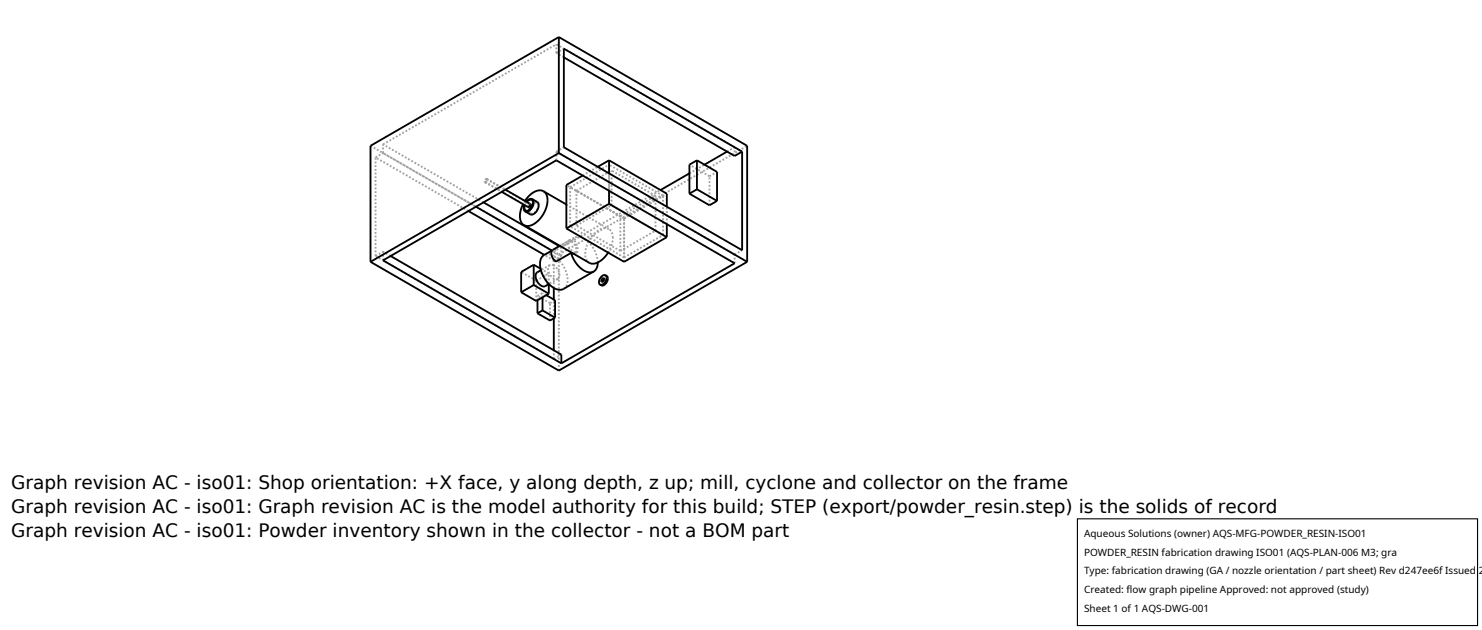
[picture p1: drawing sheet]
<svg xmlns="http://www.w3.org/2000/svg" width="212mm" height="90mm" viewBox="0 0 212 90" stroke-linecap="round" stroke-linejoin="round" font-family="sans-serif">
<g fill="none" stroke="#a0a0a0" stroke-width=".26" stroke-dasharray=".3 .3" stroke-linecap="butt">
<path d="M79.5 7.6v-1.3M79.5 7.6l1-.7M80.5 8.2l-1-.6M52.9 20.8l26.9 15.6M53.6 36.6v-14.1M53.6 22.5l1.1-.6M53.6 36.6l1.1-.7M54.7 20.6l24.8-14.3M54.7 21.9v-1.3M54.7 37.2v-1.3M55.8 36.6l-1.1-.7M66.9 30.1l-13.3-7.6"/>
<path d="M68 29.5l-13.3-7.6M69.1 28.9l-14.4-8.3M69.3 26h.2l.1-.3M69.3 26l2.4 1.4M69.3 26l.2-.1 .1-.2M69.3 26l6.1 3.5M69.5 25.6l-.2 .1v.3M69.5 25.6l6.1 3.5M69.5 25.6l2.7 1.5M69.6 25.7l-.1-.1M75 28.7l-.3 .5M75.1 30.1l.7 .4"/>
<path d="M75.2 28.8l-.3 .5M75.2 28.8l-.2 .5M75.4 29.5l.2-.1 .1-.2M75.6 29.1l-.2 .1v.3M75.6 29.9v.4l.2 .2M75.7 29.2l-.1-.1M75.8 30.5h.3l.4-.2 .2-.5 .1-.4M75.9 28.6l.8 .4M76.7 29h-.3l-.3 .1M76.7 38.9l.3-.1 .3 .1M76.7 28.8l-.5 .1-.5 .5-.2 .7 .2 .5M76.8 29.4l-.1-.4"/>
<path d="M77.3 38.9l.5 .5 .2 .5 .1 .6-.2 .4M78.4 39l-1.2-.6M78.5 37.8l-.2 .3v.3l.2 .8 .6 .6 .3 .1 .3-.1M78.5 37.8l-1.2 .8M79.1 37.2l-1.4-.8M79.1 37.2l1.1-.6M79.1 36.6l-.8-.3-.6 .1M79.1 37.9l-.3-.1h-.3M79.4 37.4l-.1-.9 .1-.8M79.4 35.7h-.5M79.5 21.7l1-.7M79.5 22.9v-1.2"/>
<path d="M79.7 39.8l.2-.4-.1-.5-.3-.6-.4-.4M79.7 39.8l-1.3 .8M79.8 36.4l26.9-15.6M80.2 35.3l-.3-.2M80.2 35.3l14.1-8.2M80.2 36.6l-1.4-.8M80.2 36.6v-1.3M80.9 29.2l6 3.5M81.3 34.3l-.2 .4 .1 .6 .6 .6 .6 .2M81.3 34.3l-1.3 .8M81.4 32.3v-5.6M81.4 32.3l5.6-3.2"/>
<path d="M81.4 26.7l5.6-3.2M81.6 34.5l-2.2 1.2M81.6 34.5l.4 .3 .3 .6v.5l-.2 .3M81.9 34.3l-.3-.1-.3 .1M82 33.9l-.4 .6M82 33.9l-3.1 1.9M82.1 36.2h-.2M82.3 32.2v-5M82.3 32.2l5-2.9M82.3 27.2l5-2.9M82.4 36.1l.1-.4-.1-.6-.2-.5-.3-.3M82.4 36.1l-.3 .1"/>
<path d="M83.2 25.1l2.2-1.3M83.4 34.1l-.8-.3-.6 .1M85.4 37.5l-.2-.9-.4-1-.6-.9-.8-.6M86.2 39.7l.2 .1M86.3 39.9l.1-.1M86.4 39.8l.1 .2M86.5 40l-.2 .2-.2 .1M86.9 36.1l.5-1.1 .1-1M86.9 32.7l-.6-.1-.8 .3-.7 .6-.6 .8-.5 .9-.1 1 .1 .8 .5 .5M87 27.2v-2.4M87 29.1v-5.6M87.3 29.3v-5"/>
<path d="M87.5 34l-.1-.8-.5-.5M88.6 35.8l-6.3-3.6M88.6 30.9l-6.3-3.7M88.6 35.8v-4.9M88.6 35.8l5-2.9M88.6 30.9l5-2.9M89.1 31.2l-8.2-4.8M89.1 37.4v-6.2M89.1 31.2l6.1-3.5M89.1 36.8l-7.7-4.5M89.1 31.2l-7.7-4.5M89.1 36.8v-5.6"/>
<path d="M89.1 36.8l5.6-3.2M89.1 31.2l5.6-3.2M93.6 32.9l-6.3-3.6M93.6 28l-6.3-3.7M93.6 32.9v-4.9M94.7 33.6l-7.7-4.5M94.7 28l-7.7-4.5M94.7 33.6v-5.6M95.2 32v-2.5M98.5 24.8l2.1-1.3M101.3 25.2l-2.8-1.7M101.3 29.3v-4.1"/>
<path d="M101.3 25.2l1.1-.7M103.8 21.7l1.1-.7M104.9 21l-25.4-14.7M104.9 37.6v-1.2M104.9 36.4l1.1-.7M104.9 22.3v-1.3M104.9 36.4l-25.4-14.7M76.6 43v-2.9M76.6 40.1l1.8-1.1M76.6 40.1l-2.2-1.3M76.8 42.3l.7-.5M76.8 42.9v-.6"/>
<path d="M77.5 42.5v-.7M78 42.1l-.5-.3M78.4 40.6v-1.6M78.6 43.3l.5-.3M78.6 45.8v-2.5M78.6 43.3l-1.8-1M79.1 51.3v-1.3M79.1 45.5v-2.5M79.1 43v-.2M79.1 41.1v-3.9M79.1 51.3l-25.5-14.7M79.1 51.3l1.1-.7"/>
<path d="M79.1 43l.2-.1M79.8 52.9v-16.5M80.5 41.3l.3-.4 .2-.5 .1-.7-.2-.8-.7-1.3-.5-.6-.6-.4M85.9 40.7l-.2-.3 .2-.5 .4-.4 .4-.1M86 40.2l.1 .1M86.1 40.3v-.1"/>
</g>
<g fill="none" stroke="#000" stroke-width=".26">
<path d="M79.8 5.3l-26.9 15.5v16.6M79.8 5.3l26.9 15.5v16.6M79.8 5.3v16.6M80.5 6.9l25.5 14.8v14l-25.5-14.7zM80.5 8.2l24.4 14.1 1.1-.6M52.9 37.4l26.9 15.5 26.9-15.5M54.7 37.2l24.8-14.3 25.4 14.7-24.7 14.3zM55.8 36.6l24.4 14v1.3M66.9 30.1l10.8 6.3M68 29.5l10.8 6.3M69.1 28.9l10.8 6.2M72.2 27.1l3.5 2-.1 .3-.2 .1-3.7-2.1"/>
<path d="M74.7 29.2l-.3 .9-.1 .8 .1 .8 .4 .4M74.8 32.1l9.6 5.5h.5l.7-.2 .7-.6 .6-.7M74.9 29.3l-.1 .5 .2 .4M75.2 28.8l.5-.3 .3 .1 .1 .4-.1 .5-.4 .5-.4 .1-.3-.3 .1-.5M76 28.4l.9 .6v.5l-.2 .5-.3 .5-.5 .2-.9-.5M76 28.4l.2 .2v.3l-.2 .7-.5 .5-.5 .1M76 28.4h-.4l-.4 .4M76.1 29.1l-.3 .4-.2 .4M76.2 37.8v2.9M76.2 37.8l1 .6M76.2 37.8l-1.8 1v2.9M77.3 38.6l-.6 .3-.2 .3v.5l.3 .5 .3 .5 .5 .2h.2l.6-.3"/>
<path d="M77.6 27.3l.5 .5 .1 .8-.2 1-.4 .9-.6 .9-.8 .6-.7 .3-.7-.2M77.6 27.3l-.6-.1-.7 .2-.7 .6-.6 .7M77.6 27.3l3.3 1.9M78.9 35.8l-1.5 .8-.2 .6-.1 .7 .2 1 .5 .9 .6 .8 .8 .6 .7 .2 .5-.1 4.4-2.5M79.8 21.9l-26.9 15.5M79.8 21.9l26.9 15.5M80 35.1l-1.1 .6-.1 .3 .1 .7 .5 .7 2.2-1.3M80.9 32.6l8.2 4.8 6.1-3.5M81.6 36.1l.5 1.2 .9 1 1 .6h.4l.4-.1M81.6 36.1l.3 .1M83.2 25.1l-2.3 1.3v6.2M85.4 37.5l-.2 .8-.4 .5"/>
<path d="M86 39.8l.2-.1 .1 .2-.1 .2-.2 .1-.1-.1zM86.3 39.9l-.2 .3M86.5 39.3l.2 .2 .1 .2-.2 .6-.5 .5-.4-.2M86.5 39.3l.1 .4-.1 .5-.4 .4h-.4M86.5 39.3h-.4l-.4 .5-.2 .5 .2 .3M87 29.1l8.2 4.8M87 29.1l-6.1 3.5M87 22.9l-1.6 .9M87 22.9v1.9M87 27.2v1.9M87 22.9l8.2 4.8v1.8M95.2 32v1.9"/>
<path d="M98.5 24.8l-4.2 2.3M98.5 27.7l2.8 1.6 1.1-.6M99.5 22.9l-1 .6v4.2M99.5 27l2.9 1.7M99.5 22.9v4.1M99.5 22.9l2.9 1.6v4.2M99.5 27l-1 .7M103.8 21.7l-3.2 1.8M74.4 41.7l2.2 1.3 1.8-1.1M76.2 40.7l2.2 1.2M76.2 40.7l-1.8 1M76.8 44.7l1.8 1.1 .5-.3"/>
<path d="M76.8 42.9v1.8M77.5 44.3l1.8 1.1M77.5 44.3l-.7 .4M77.5 42.5v1.8M78 42.1l1.3 .8v2.5M78.4 40.6v1.3M79.1 41.1v1.7M79.1 45.5v4.5M79.3 45.4l-.2 .1"/>
</g>
<path d="M153.9 74.1h57.1v15.2h-57.1z" fill="#fff" stroke="#000" stroke-width=".16"/>
<g font-size="2.6">
<text x="1.6" y="69.8">Graph revision AC - iso01: Shop orientation: +X face, y along depth, z up; mill, cyclone and collector on the frame</text>
<text x="1.6" y="73.3">Graph revision AC - iso01: Graph revision AC is the model authority for this build; STEP (export/powder_resin.step) is the solids of record</text>
<text x="1.6" y="76.7">Graph revision AC - iso01: Powder inventory shown in the collector - not a BOM part</text>
</g>
<g font-size="1.4">
<text x="154.8" y="76.6">Aqueous Solutions (owner) AQS-MFG-POWDER_RESIN-ISO01</text>
<text x="154.8" y="79.3">POWDER_RESIN fabrication drawing ISO01 (AQS-PLAN-006 M3; gra</text>
<text x="154.8" y="82">Type: fabrication drawing (GA / nozzle orientation / part sheet) Rev d247ee6f Issued 2</text>
<text x="154.8" y="84.7">Created: flow graph pipeline Approved: not approved (study)</text>
<text x="154.8" y="87.4">Sheet 1 of 1 AQS-DWG-001</text>
</g>
</svg>
